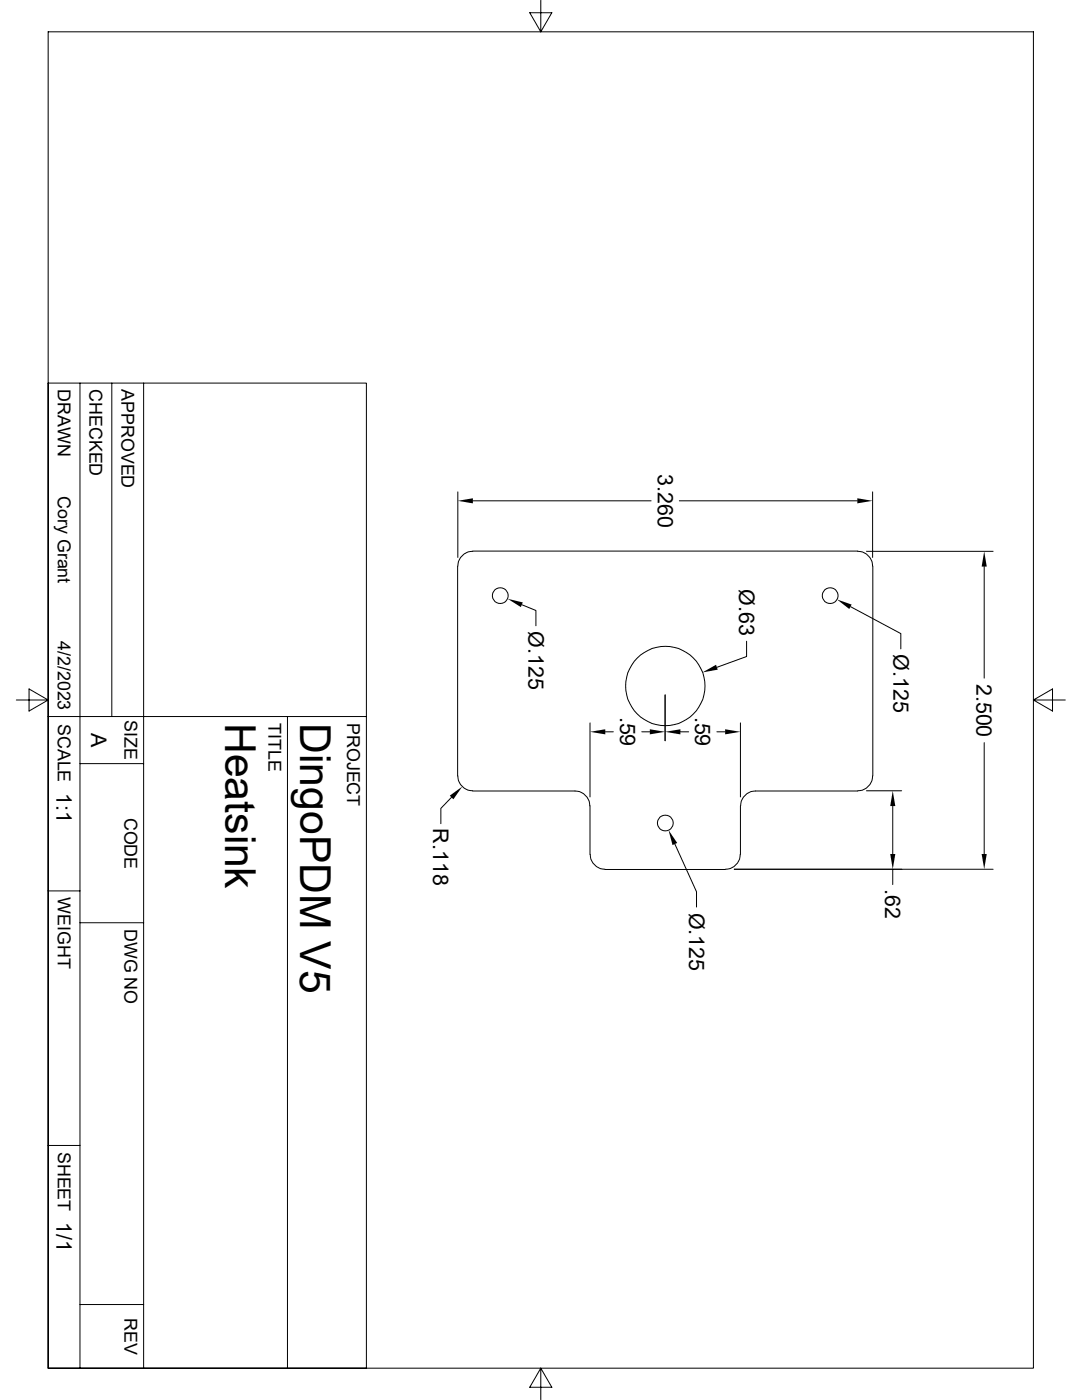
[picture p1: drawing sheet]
<svg xmlns="http://www.w3.org/2000/svg" width="216mm" height="279mm" viewBox="0 0 216 279" stroke-linecap="round" stroke-linejoin="round" font-family="sans-serif">
<g fill="none" stroke="#000" stroke-width=".2">
<path d="M9.6 6.4h196.6v266.6h-196.6zM107.9 0v6.4l2.2-3.9h-4.4l2.2 3.9M9.6 76.5h63.5v196.5h-63.5zM16 76.5v196.5M22.3 76.5v66.5M28.7 76.5v196.5M91.4 98.2v13.1M94.4 99.9h35.5M135.6 99.9h35.5M174.1 98.2v13.1M91.3 113v41.9M94.3 110h76.9"/>
<path d="M94.3 110a3 3 0 0 0-2.9 3M171.2 110a3 3 0 0 1 2.9 3M172.9 110h25.3M174.2 113v41.9M196.4 113.1v22.2M3.3 139.7h6.3l-3.8 2.2v-4.4l3.8 2.2M104.1 120.7l2.8 1.1v3.1M132.7 138.7v9.1M149 128v3l-6 2.2M169.7 121.1l10 5.3v3.1M206.2 139.7l3.8-2.2v4.4l-3.8-2.2h6.4M9.6 143h63.5"/>
<path d="M16 152.4h12.7M57.4 143v130M90.1 159.1l-2.1 2.2v3.1M91.4 154.9a3 3 0 0 0 2.9 2.9M94.3 157.9h20.4a3 3 0 0 1 3 2.9M117.7 144.3v14.7M120.8 146h1.6M128.1 146h1.6M135.8 146h1.6M143 146h1.7M147.7 144.3v14.7M171.2 157.9h-20.5a3 3 0 0 0-2.9 2.9"/>
<path d="M172.9 157.8h7M174.1 154.9a3 3 0 0 1-2.9 2.9M196.4 148.2v22.2M9.6 177.8h6.4M117.7 160.8v9.7M117.8 170.5a3 3 0 0 0 2.9 3M120.7 173.5h24M134.7 168.4l4.3 9.6v3M146.5 173.5h51.7M147.7 170.5a3 3 0 0 1-3 3M147.7 160.8v9.7M178.1 160.9v9.5"/>
<path d="M178.1 173.5v3M16 184.1h12.7M9.6 228.6h6.4M16 260.3h12.7M107.9 273l-2.2 3.9h4.4l-2.2-3.9v6.4"/>
<circle cx="99.8" cy="118.9" r="1.57"/>
<circle cx="165.7" cy="118.9" r="1.57"/>
<circle cx="132.8" cy="136.9" r="7.9"/>
<circle cx="132.8" cy="164.3" r="1.57"/>
</g>
<g fill="#000">
<path d="M91.4 99.9l3-.5v1.1zM171.1 99.4l3 .5-3 .6zM196.4 110l.5 3.1h-1zM101.3 119.5l3 .7-.4 1zM140.2 134.2l2.7-1.5 .3 .9zM167 119.6l2.9 1-.4 .9zM89.7 158.8l2.5-1.8-1.7 2.5zM117.7 146l3.1-.5v1.1zM129.7 145.5l3 .5-3 .6zM132.7 146l3.1-.5v1.1zM144.7 145.5l3 .5-3 .6zM133.4 165.7l1.7 2.5-.9 .5z"/>
<path d="M178.1 157.8l.5 3.1h-1zM177.6 170.4h1l-.5 3.1zM195.9 170.4h1l-.5 3.1z"/>
</g>
<g font-size="8.5">
<text x="44.9" y="144.3" transform="rotate(90 44.9 144.3)">Heatsink</text>
<text x="59.9" y="144.3" transform="rotate(90 59.9 144.3)">DingoPDM V5</text>
</g>
<g font-size="4.3">
<text x="131.2" y="94.7" transform="rotate(90 131.2 94.7)">3.260</text>
<text x="147.5" y="117.6" transform="rotate(90 147.5 117.6)">Ø.63</text>
<text x="105.5" y="126" transform="rotate(90 105.5 126)">Ø.125</text>
<text x="178.3" y="130.6" transform="rotate(90 178.3 130.6)">Ø.125</text>
<text x="194.9" y="136.5" transform="rotate(90 194.9 136.5)">2.500</text>
<text x="123.7" y="143" transform="rotate(90 123.7 143)">.59</text>
<text x="138.7" y="143" transform="rotate(90 138.7 143)">.59</text>
<text x="18.2" y="146.3" transform="rotate(90 18.2 146.3)">A</text>
<text x="11.3" y="158.2" transform="rotate(90 11.3 158.2)">1:1</text>
<text x="86.4" y="165.3" transform="rotate(90 86.4 165.3)">R.118</text>
<text x="176.7" y="177.4" transform="rotate(90 176.7 177.4)">.62</text>
<text x="137.5" y="182.1" transform="rotate(90 137.5 182.1)">Ø.125</text>
<text x="11.3" y="243.8" transform="rotate(90 11.3 243.8)">1/1</text>
</g>
<g font-size="3.6">
<text x="11.5" y="77.7" transform="rotate(90 11.5 77.7)">DRAWN</text>
<text x="17.9" y="77.7" transform="rotate(90 17.9 77.7)">CHECKED</text>
<text x="24.2" y="77.7" transform="rotate(90 24.2 77.7)">APPROVED</text>
<text x="11.5" y="99" transform="rotate(90 11.5 99)">Cory Grant</text>
<text x="11.5" y="127.9" transform="rotate(90 11.5 127.9)">4/2/2023</text>
<text x="24.9" y="143.8" transform="rotate(90 24.9 143.8)">SIZE</text>
<text x="11.5" y="144.5" transform="rotate(90 11.5 144.5)">SCALE</text>
<text x="53.6" y="144.3" transform="rotate(90 53.6 144.3)">TITLE</text>
<text x="69.3" y="144.3" transform="rotate(90 69.3 144.3)">PROJECT</text>
<text x="24.9" y="163.2" transform="rotate(90 24.9 163.2)">CODE</text>
<text x="11.5" y="179.1" transform="rotate(90 11.5 179.1)">WEIGHT</text>
<text x="24.9" y="185.4" transform="rotate(90 24.9 185.4)">DWG NO</text>
<text x="11.5" y="229.9" transform="rotate(90 11.5 229.9)">SHEET</text>
<text x="24.9" y="263" transform="rotate(90 24.9 263)">REV</text>
</g>
</svg>
